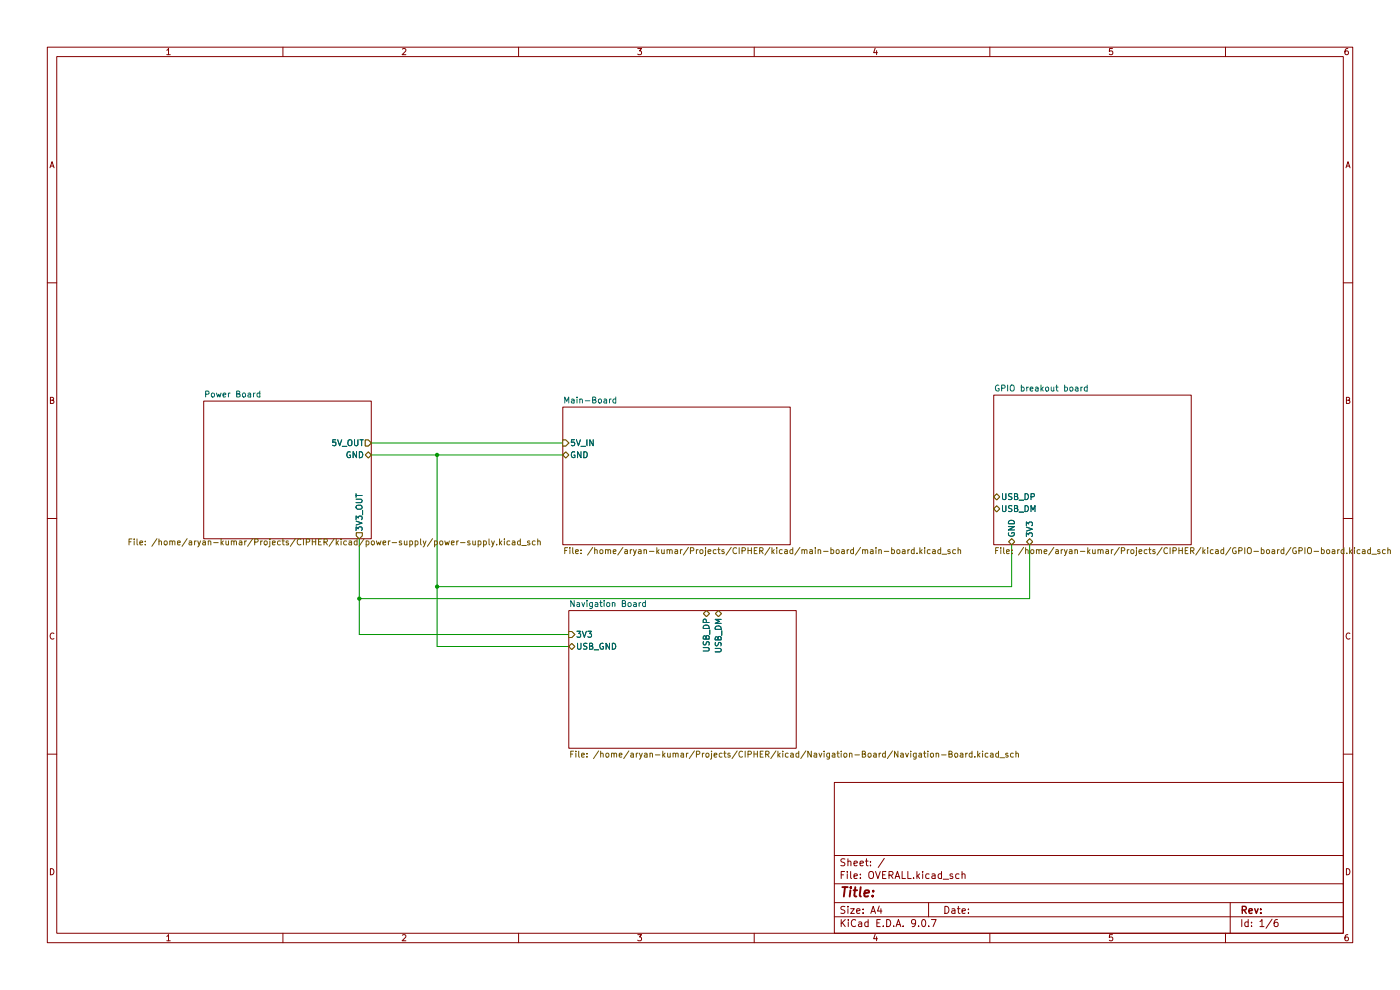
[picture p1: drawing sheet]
(kicad_sch
 (version 20250114)
 (generator "eeschema")
 (generator_version "9.0")
 (paper "A4")
 (lib_symbols)
 (junction
  (at 92.71 124.46)
  (diameter 0)
  (color 0 0 0 0))
 (junction
  (at 76.2 127)
  (diameter 0)
  (color 0 0 0 0))
 (junction
  (at 92.71 96.52)
  (diameter 0)
  (color 0 0 0 0))
 (wire
  (pts (xy 76.2 114.3) (xy 76.2 127))
  (stroke (width 0) (type default)))
 (wire
  (pts (xy 76.2 134.62) (xy 120.65 134.62))
  (stroke (width 0) (type default)))
 (wire
  (pts (xy 92.71 96.52) (xy 119.38 96.52))
  (stroke (width 0) (type default)))
 (wire
  (pts (xy 78.74 93.98) (xy 119.38 93.98))
  (stroke (width 0) (type default)))
 (wire
  (pts (xy 218.44 115.57) (xy 218.44 127))
  (stroke (width 0) (type default)))
 (wire
  (pts (xy 218.44 127) (xy 76.2 127))
  (stroke (width 0) (type default)))
 (wire
  (pts (xy 92.71 137.16) (xy 92.71 124.46))
  (stroke (width 0) (type default)))
 (wire
  (pts (xy 214.63 124.46) (xy 92.71 124.46))
  (stroke (width 0) (type default)))
 (wire
  (pts (xy 78.74 96.52) (xy 92.71 96.52))
  (stroke (width 0) (type default)))
 (wire
  (pts (xy 120.65 137.16) (xy 92.71 137.16))
  (stroke (width 0) (type default)))
 (wire
  (pts (xy 76.2 127) (xy 76.2 134.62))
  (stroke (width 0) (type default)))
 (wire
  (pts (xy 214.63 115.57) (xy 214.63 124.46))
  (stroke (width 0) (type default)))
 (wire
  (pts (xy 92.71 124.46) (xy 92.71 96.52))
  (stroke (width 0) (type default)))
 (sheet
  (at 210.82 83.82)
  (size 41.91 31.75)
  (exclude_from_sim no)
  (in_bom yes)
  (on_board yes)
  (dnp no)
  (fields_autoplaced yes)
  (stroke (width 0.1524) (type solid))
  (fill (color 0 0 0 0.0000))
  (property "Sheetname" "GPIO breakout board" (at 210.82 83.1084 0) (effects (font (size 1.27 1.27)) (justify left bottom)))
  (property "Sheetfile" "/home/aryan-kumar/Projects/CIPHER/kicad/GPIO-board/GPIO-board.kicad_sch" (at 210.82 116.1546 0) (effects (font (size 1.27 1.27)) (justify left top)))
  (pin "USB_DM" bidirectional (at 210.82 107.95 180) (effects (font (size 1.27 1.27)) (justify left)))
  (pin "GND" bidirectional (at 214.63 115.57 270) (effects (font (size 1.27 1.27)) (justify left)))
  (pin "3V3" bidirectional (at 218.44 115.57 270) (effects (font (size 1.27 1.27)) (justify left)))
  (pin "USB_DP" bidirectional (at 210.82 105.41 180) (effects (font (size 1.27 1.27)) (justify left))))
 (sheet
  (at 43.18 85.09)
  (size 35.56 29.21)
  (exclude_from_sim no)
  (in_bom yes)
  (on_board yes)
  (dnp no)
  (stroke (width 0.1524) (type solid))
  (fill (color 0 0 0 0.0000))
  (property "Sheetname" "Power Board" (at 43.18 84.3784 0) (effects (font (size 1.27 1.27)) (justify left bottom)))
  (property "Sheetfile" "/home/aryan-kumar/Projects/CIPHER/kicad/power-supply/power-supply.kicad_sch" (at 26.924 114.3 0) (effects (font (size 1.27 1.27)) (justify left top)))
  (pin "5V_OUT" output (at 78.74 93.98 0) (effects (font (size 1.27 1.27)) (justify right)))
  (pin "GND" bidirectional (at 78.74 96.52 0) (effects (font (size 1.27 1.27)) (justify right)))
  (pin "3V3_OUT" output (at 76.2 114.3 270) (effects (font (size 1.27 1.27)) (justify left))))
 (sheet
  (at 119.38 86.36)
  (size 48.26 29.21)
  (exclude_from_sim no)
  (in_bom yes)
  (on_board yes)
  (dnp no)
  (fields_autoplaced yes)
  (stroke (width 0.1524) (type solid))
  (fill (color 0 0 0 0.0000))
  (property "Sheetname" "Main-Board" (at 119.38 85.6484 0) (effects (font (size 1.27 1.27)) (justify left bottom)))
  (property "Sheetfile" "/home/aryan-kumar/Projects/CIPHER/kicad/main-board/main-board.kicad_sch" (at 119.38 116.1546 0) (effects (font (size 1.27 1.27)) (justify left top)))
  (pin "5V_IN" input (at 119.38 93.98 180) (effects (font (size 1.27 1.27)) (justify left)))
  (pin "GND" bidirectional (at 119.38 96.52 180) (effects (font (size 1.27 1.27)) (justify left))))
 (sheet
  (at 120.65 129.54)
  (size 48.26 29.21)
  (exclude_from_sim no)
  (in_bom yes)
  (on_board yes)
  (dnp no)
  (fields_autoplaced yes)
  (stroke (width 0.1524) (type solid))
  (fill (color 0 0 0 0.0000))
  (property "Sheetname" "Navigation Board" (at 120.65 128.8284 0) (effects (font (size 1.27 1.27)) (justify left bottom)))
  (property "Sheetfile" "/home/aryan-kumar/Projects/CIPHER/kicad/Navigation-Board/Navigation-Board.kicad_sch" (at 120.65 159.3346 0) (effects (font (size 1.27 1.27)) (justify left top)))
  (pin "3V3" input (at 120.65 134.62 180) (effects (font (size 1.27 1.27)) (justify left)))
  (pin "USB_GND" bidirectional (at 120.65 137.16 180) (effects (font (size 1.27 1.27)) (justify left)))
  (pin "USB_DP" bidirectional (at 149.86 129.54 90) (effects (font (size 1.27 1.27)) (justify right)))
  (pin "USB_DM" bidirectional (at 152.4 129.54 90) (effects (font (size 1.27 1.27)) (justify right))))
 (sheet
  (at 156.21 59.69)
  (size 29.21 17.78)
  (exclude_from_sim no)
  (in_bom yes)
  (on_board yes)
  (dnp no)
  (fields_autoplaced yes)
  (stroke (width 0.1524) (type solid))
  (fill (color 0 0 0 0.0000))
  (property "Sheetname" "Instrument board" (at 156.21 58.9784 0) (effects (font (size 1.27 1.27)) (justify left bottom)))
  (property "Sheetfile" "/home/aryan-kumar/Projects/CIPHER/kicad/Instrument/Instrument.kicad_sch" (at 156.21 78.0546 0) (effects (font (size 1.27 1.27)) (justify left top))))
 (sheet_instances
  (path ""
   (page "1")))
 (embedded_fonts no))
